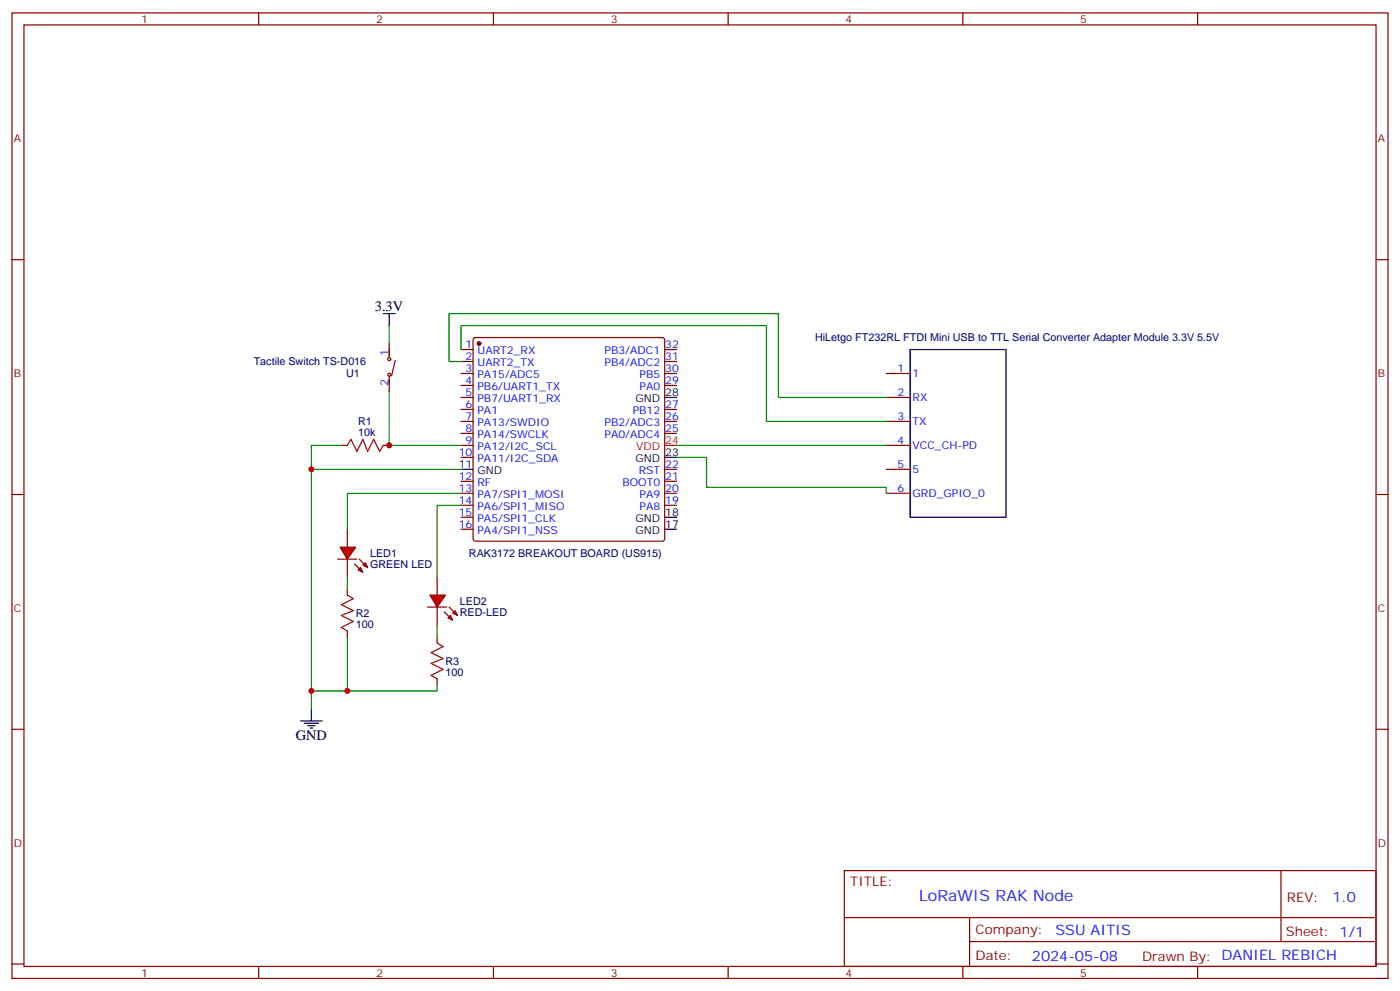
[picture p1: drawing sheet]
<svg xmlns="http://www.w3.org/2000/svg" width="412mm" height="292mm" viewBox="0 0 412 292" stroke-linecap="round" stroke-linejoin="round" font-family="sans-serif">
<g fill="none" stroke="#870000" stroke-width=".35">
<path d="M3.5 3.8h405.4v284.3h-405.4zM7.1 7.3h398.2v277.3h-398.2zM76.2 3.8v3.5M145.3 3.8v3.5M214.5 3.8v3.5M283.6 3.8v3.5M352.8 3.8v3.5M3.5 76.5h3.6M405.3 76.5h3.6M139.6 99.6l.5-.2h55l.5 .2 .2 .5v58.6l-.2 .5-.5 .2h-55l-.5-.2-.3-.5v-58.6zM114.7 101.2v3.9M114.7 110.7v4.6"/>
<path d="M116.4 106.1l-1 4.6M135.8 102.9h3.5M135.8 106.5h3.5M135.8 110h3.5M135.8 113.5h3.5M135.8 117.1h3.5M195.8 102.9h3.5M195.8 106.5h3.5M195.8 110h3.5M195.8 113.5h3.5M100.5 131.2h1.8M112.9 131.2h1.8"/>
<path d="M135.8 120.6h3.5M135.8 124.1h3.5M135.8 127.6h3.5M135.8 131.2h3.5M135.8 134.7h3.5M195.8 120.6h3.5M195.8 124.1h3.5M195.8 127.6h3.5M195.8 138.2h3.5M3.5 145.6h3.6M135.8 141.7h3.5M135.8 145.3h3.5"/>
<path d="M135.8 148.8h3.5M135.8 152.3h3.5M135.8 155.9h3.5M195.8 141.7h3.5M195.8 145.3h3.5M195.8 148.8h3.5M405.3 145.6h3.6M3.5 214.8h3.6M405.3 214.8h3.6M248.7 256.4h156.6v28.2h-156.6zM377.3 256.4v20.9M248.7 270.2h156.5"/>
<path d="M285.6 277.3h119.6M285.6 270.2v14.2M3.5 283.9h3.6M76.2 284.6v3.5M145.3 284.6v3.5M214.5 284.6v3.5M283.6 284.6v3.5M352.8 284.6v3.5M405.3 283.9h3.6"/>
<circle cx="114.7" cy="105.8" r=".44"/>
<circle cx="114.7" cy="110.3" r=".44"/>
</g>
<circle cx="141.1" cy="101.2" r=".53" fill="#870000" stroke="#870000" stroke-width=".35"/>
<path d="M112.9 92.4h3.5M114.7 92.4v3.5M195.8 117.1h3.5M135.8 138.2h3.5M195.8 134.7h3.5M195.8 155.9h3.5M195.8 152.3h3.5M88.5 212.3h6.4M89.6 213h4.2M90.7 213.7h2.1M91.4 214.4h.7M91.7 208.8v3.5" fill="none" stroke="#000" stroke-width=".35"/>
<path d="M195.8 131.2h3.5" fill="none" stroke="#f00" stroke-width=".35"/>
<path d="M102.3 131.2l1.1-1.8 1.7 3.5 1.8-3.5 1.4 3.5 1.8-3.5 1.7 3.5 1.1-1.7" fill="none" stroke="#a10000" stroke-width=".35"/>
<path d="M114.7 95.9v5.3M100.5 131.2h-8.8v72.3h10.6v-15.9" fill="none" stroke="#008700" stroke-width=".35"/>
<g fill="#f00" stroke="#870000" stroke-width=".35">
<path d="M126.6 175.3h4.6l-2.4 3.5z"/>
<path d="M125.9 178.8h5.7z"/>
</g>
<g fill="#870000" stroke="#870000" stroke-width=".35">
<path d="M132.3 178.8l1.4 1.4z"/>
<path d="M130.9 180.2l1.4 1.4z"/>
</g>
<g fill="#f00" stroke="#870000" stroke-width=".35">
<path d="M133.3 180.6l.8-.8 .7 1.5z"/>
<path d="M131.9 182l.7-.7 .7 1.4z"/>
</g>
<path d="M128.8 170v5.3M128.8 178.8v5.3" fill="none" stroke="#870000" stroke-width=".35"/>
<g fill="#f00" stroke="#870000" stroke-width=".35">
<path d="M100.2 161.1h4.6l-2.5 3.6z"/>
<path d="M99.5 164.7h5.6z"/>
</g>
<g fill="#870000" stroke="#870000" stroke-width=".35">
<path d="M105.8 164.7l1.4 1.4z"/>
<path d="M104.4 166.1l1.4 1.4z"/>
</g>
<g fill="#f00" stroke="#870000" stroke-width=".35">
<path d="M106.9 166.4l.7-.7 .7 1.4z"/>
<path d="M105.5 167.9l.7-.8 .7 1.5z"/>
</g>
<path d="M261.1 110h7M261.1 117.1h7M261.1 124.1h7M261.1 131.2h7M261.1 138.2h7M102.3 155.9v5.2M261.1 145.3h7M102.3 164.7v5.3M102.3 173.5v1.8M102.3 185.8v1.8M128.8 187.6v1.8M128.8 200v1.7" fill="none" stroke="#870000" stroke-width=".35"/>
<path d="M114.7 115.3v15.9h21.1M135.8 102.9v-7h90v28.2h35.3M135.8 106.5h-3.5v-14.1h97v24.7h31.8M91.7 138.2h44.1M199.3 134.7h8.8v8.8h53v1.8M199.3 131.2h61.8M135.8 145.3h-33.5v10.6M135.8 148.8h-7v21.2M102.3 170v3.5M128.8 184.1v3.5M91.7 203.5v5.3M128.8 201.7v1.8h-26.5" fill="none" stroke="#008700" stroke-width=".35"/>
<path d="M102.3 175.3l1.8 1-3.6 1.8 3.6 1.7-3.6 1.5 3.6 1.7-3.6 1.8 1.8 1M128.8 189.4l1.7 1-3.5 1.8 3.5 1.8-3.5 1.4 3.5 1.7-3.5 1.8 1.8 1.1" fill="none" stroke="#a10000" stroke-width=".35"/>
<path d="M268.1 102.9h28.2v49.4h-28.2z" fill="none" stroke="#000" stroke-width=".35"/>
<g fill="#c00">
<circle cx="91.7" cy="203.5" r=".88"/>
<circle cx="114.7" cy="131.2" r=".88"/>
<circle cx="102.3" cy="203.5" r=".88"/>
<circle cx="91.7" cy="138.2" r=".88"/>
</g>
<text font-size="4.6" fill="#00f" x="270.8" y="265.4">LoRaWIS RAK Node</text>
<g font-size="4.2">
<text x="110.4" y="91.7">3.3V</text>
<text x="87.1" y="217.9">GND</text>
</g>
<g font-size="4.2" fill="#00f">
<text x="392.5" y="265.7">1.0</text>
<text x="310.9" y="275.2">SSU AITIS</text>
<text x="304" y="283">2024-05-08</text>
</g>
<g font-size="3.9" fill="#800">
<text x="250.5" y="261">TITLE:</text>
<text x="379.1" y="265.7">REV:</text>
<text x="287.4" y="275.2">Company:</text>
<text x="378.7" y="275.8">Sheet: 1/1</text>
<text x="287.4" y="282.9">Date:</text>
<text x="336.4" y="282.9">Drawn By: DANIEL REBICH</text>
</g>
<g font-size="3.2" fill="#800">
<text x="41.6" y="6.8">1</text>
<text x="110.8" y="6.8">2</text>
<text x="179.9" y="6.8">3</text>
<text x="249.1" y="6.8">4</text>
<text x="318.2" y="6.8">5</text>
<text x="4.1" y="41.9">A</text>
<text x="405.9" y="41.9">A</text>
<text x="4.1" y="111.1">B</text>
<text x="405.9" y="111.1">B</text>
<text x="4.1" y="180.2">C</text>
<text x="405.9" y="180.2">C</text>
<text x="4.1" y="249.3">D</text>
<text x="405.9" y="249.3">D</text>
<text x="41.6" y="287.6">1</text>
<text x="110.8" y="287.6">2</text>
<text x="179.9" y="287.6">3</text>
<text x="249.1" y="287.6">4</text>
<text x="318.2" y="287.6">5</text>
</g>
<g font-size="3.2" fill="#000080">
<text x="240.1" y="100.6">HiLetgo FT232RL FTDI Mini USB to TTL Serial Converter Adapter Module 3.3V 5.5V</text>
<text x="74.7" y="107.6">Tactile Switch TS-D016</text>
<text x="102" y="111.1">U1</text>
<text x="105.5" y="125.1">R1</text>
<text x="105.5" y="128.3">10k</text>
<text x="109" y="167.3">GREEN LED</text>
<text x="109" y="164">LED1</text>
<text x="138.1" y="164">RAK3172 BREAKOUT BOARD (US915)</text>
<text x="135.5" y="178.2">LED2</text>
<text x="104.8" y="184.9">100</text>
<text x="104.8" y="181.7">R2</text>
<text x="135.5" y="181.4">RED-LED</text>
<text x="131.2" y="195.8">R3</text>
<text x="131.2" y="199">100</text>
</g>
<g font-size="3.2" fill="#00f">
<text x="114.3" y="104.7" transform="rotate(-90 114.3 104.7)">1</text>
<text x="137.2" y="102.6">1</text>
<text x="137.2" y="106.1">2</text>
<text x="140.7" y="104.4">UART2_RX</text>
<text x="140.7" y="107.9">UART2_TX</text>
<text x="178.1" y="107.9">PB4/ADC2</text>
<text x="178.1" y="104.4">PB3/ADC1</text>
<text x="196" y="106.1">31</text>
<text x="196" y="102.6">32</text>
<text x="114.3" y="113.8" transform="rotate(-90 114.3 113.8)">2</text>
<text x="137.2" y="109.6">3</text>
<text x="137.2" y="113.2">4</text>
<text x="140.7" y="111.4">PA15/ADC5</text>
<text x="188.4" y="111.4">PB5</text>
<text x="196" y="113.2">29</text>
<text x="196" y="109.6">30</text>
<text x="264.3" y="109.6">1</text>
<text x="268.8" y="111.1">1</text>
<text x="137.2" y="116.7">5</text>
<text x="140.7" y="114.9">PB6/UART1_TX</text>
<text x="140.7" y="118.5">PB7/UART1_RX</text>
<text x="188.4" y="114.9">PA0</text>
<text x="264.3" y="116.7">2</text>
<text x="268.8" y="118.1">RX</text>
<text x="137.2" y="120.2">6</text>
<text x="137.2" y="123.8">7</text>
<text x="140.7" y="122">PA1</text>
<text x="140.7" y="125.5">PA13/SWDIO</text>
<text x="178.1" y="125.5">PB2/ADC3</text>
<text x="186.4" y="122">PB12</text>
<text x="196" y="123.8">26</text>
<text x="196" y="120.2">27</text>
<text x="264.3" y="123.8">3</text>
<text x="268.8" y="125.2">TX</text>
<text x="137.2" y="127.3">8</text>
<text x="137.2" y="130.8">9</text>
<text x="140.7" y="129">PA14/SWCLK</text>
<text x="178.1" y="129">PA0/ADC4</text>
<text x="196" y="127.3">25</text>
<text x="264.3" y="130.8">4</text>
<text x="135.1" y="134.3">10</text>
<text x="140.7" y="132.6">PA12/I2C_SCL</text>
<text x="140.7" y="136.1">PA11/I2C_SDA</text>
<text x="196" y="137.9">22</text>
<text x="264.3" y="137.9">5</text>
<text x="268.8" y="132.2">VCC_CH-PD</text>
<text x="135.1" y="141.4">12</text>
<text x="140.7" y="143.2">RF</text>
<text x="183.3" y="143.2">BOOT0</text>
<text x="188.2" y="139.6">RST</text>
<text x="196" y="141.4">21</text>
<text x="268.8" y="139.3">5</text>
<text x="135.1" y="144.9">13</text>
<text x="135.1" y="148.4">14</text>
<text x="140.7" y="146.7">PA7/SPI1_MOSI</text>
<text x="188.4" y="146.7">PA9</text>
<text x="196" y="148.4">19</text>
<text x="196" y="144.9">20</text>
<text x="264.3" y="144.9">6</text>
<text x="268.8" y="146.3">GRD_GPIO_0</text>
<text x="135.1" y="152">15</text>
<text x="135.1" y="155.5">16</text>
<text x="140.7" y="150.2">PA6/SPI1_MISO</text>
<text x="140.7" y="153.7">PA5/SPI1_CLK</text>
<text x="188.4" y="150.2">PA8</text>
<text x="140.7" y="157.3">PA4/SPI1_NSS</text>
</g>
<g font-size="3.2">
<text x="187.2" y="118.5">GND</text>
<text x="196" y="116.7">28</text>
<text x="135.1" y="137.9">11</text>
<text x="187.2" y="136.1">GND</text>
<text x="196" y="134.3">23</text>
<text x="140.7" y="139.6">GND</text>
<text x="187.2" y="153.7">GND</text>
<text x="196" y="155.5">17</text>
<text x="196" y="152">18</text>
<text x="187.2" y="157.3">GND</text>
</g>
<g font-size="3.2" fill="#f00">
<text x="196" y="130.8">24</text>
<text x="187.4" y="132.6">VDD</text>
</g>
</svg>
